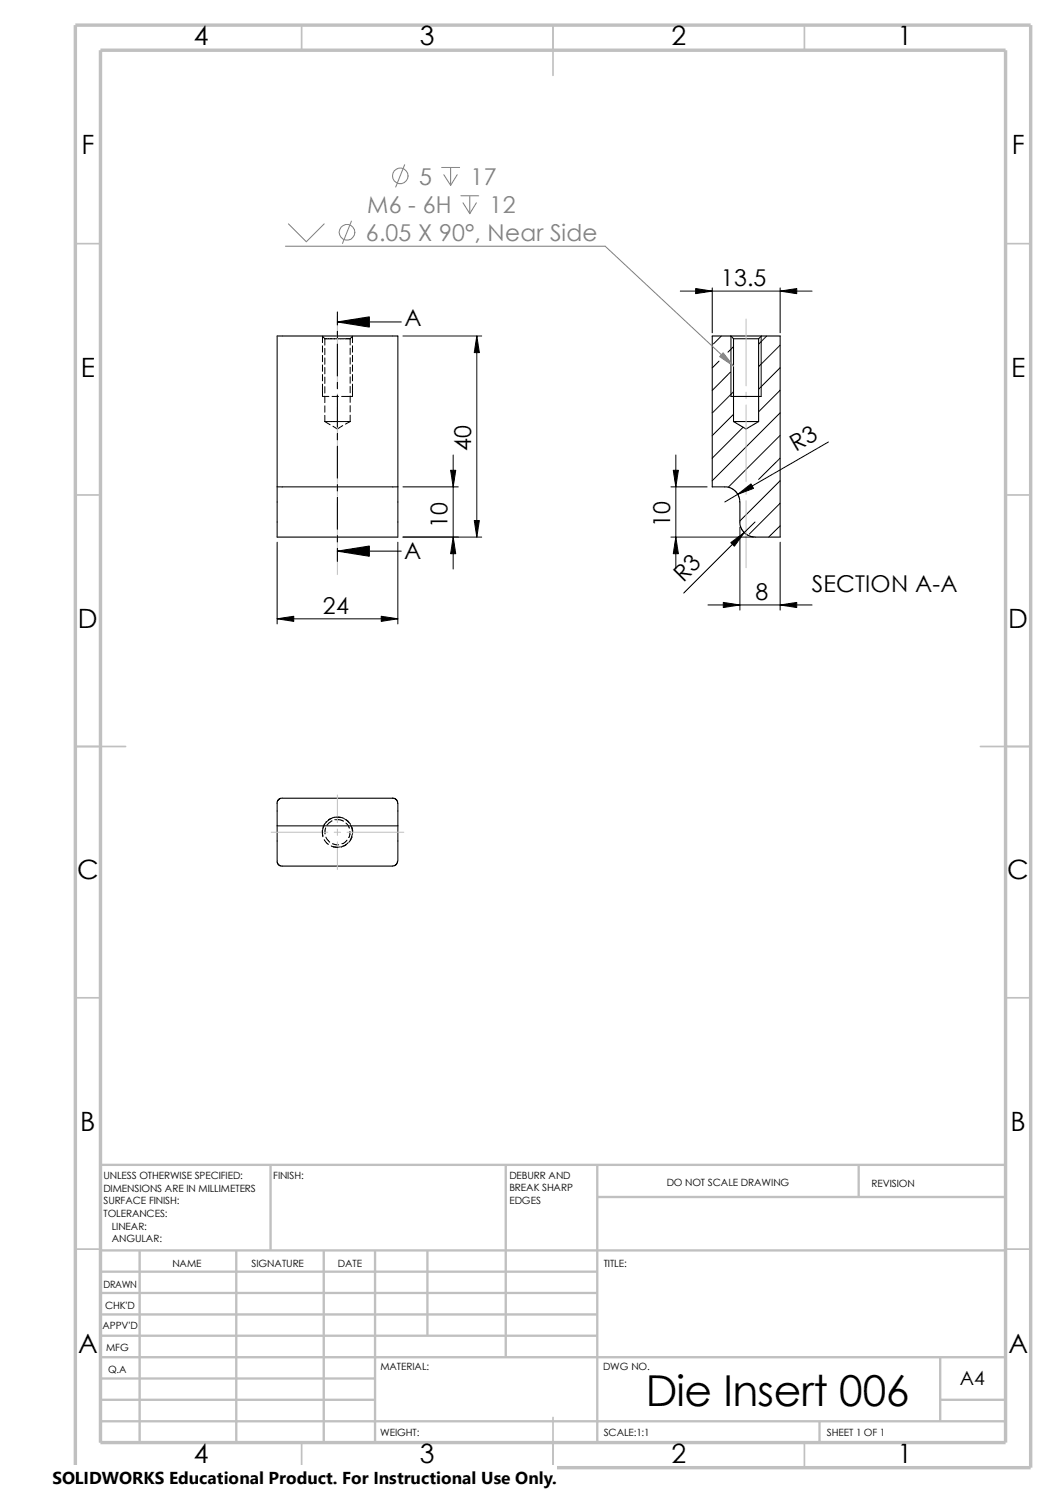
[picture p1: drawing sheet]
<svg xmlns="http://www.w3.org/2000/svg" width="210mm" height="297mm" viewBox="0 0 210 297" stroke-linecap="round" stroke-linejoin="round" font-family="sans-serif">
<g fill="none" stroke="#c0c0c0" stroke-width=".34">
<path d="M60 5v5M110 5v10M160 5v5M15 48.5h5M200 48.5h5M15 98.5h5M200 98.5h5M15 148.5h10M195 148.5h10M15 198.5h5M200 198.5h5M15 248.5h5"/>
<path d="M200 248.5h5M60 287v5M110 282v10M160 287v5"/>
</g>
<g fill="none" stroke="#c0c0c0" stroke-width=".47">
<path d="M53.8 231.7v17.1M100.6 231.7v38.3M118.8 238.1h81.2M118.8 231.7v55.3M170.8 231.7v6.4M200 231.7h-180v55.3M20 257.2h98.8M20 253h98.8M20 248.8h180M27.8 248.8v38.2M47 248.8v38.2M64.4 248.8v38.2"/>
<path d="M74.6 248.8v38.2M85 248.8v16.9M20 278.5h54.6M20 274.2h54.6M20 270h180M20 265.7h98.8M20 261.5h98.8M187 270v12.7M187 278.5h13M20 282.7h180M163 282.7v4.3"/>
</g>
<path d="M15 5h190v287h-190zM20 10h180v277h-180z" fill="none" stroke="#c0c0c0" stroke-width=".68" stroke-linecap="butt"/>
<g fill="none" stroke="#000" stroke-width=".2">
<path d="M135.3 57.9h26.2M141.6 57.3v8.9M155.2 57.3v8.9M64.1 66.8l.5 .6M64.1 66.9v1.3M64.1 68.8v1.3M64.1 70.7v1.3M64.1 72.6v1.3M64.1 74.5v1.3M64.1 76.4v2.5h1.3M64.6 67.4h3.8M64.6 67.4v1.3"/>
<path d="M64.6 69.3v1.3M64.6 71.2v1.3M64.6 73.1v1.3M64.6 75v1.3M64.6 76.9v1.3M64.6 78.8v1.3M66 78.9h1.3M68.5 67.4h1.1M69.6 67.4v1.2M69.6 69.3v1.2M69.6 71.2v1.2M69.6 73.1v1.2"/>
<path d="M69.6 75v1.2M69.6 76.9v1.2M69.6 78.8v1.3M70.1 66.9v1.3M70.1 68.8v1.3M70.1 70.7v1.3M70.1 72.6v1.3M70.1 74.5v1.3M70.1 76.4v2.5h-2.2M70.1 66.8l-.5 .6M80.1 66.8h15.7M94.8 66.8v40"/>
<path d="M143 71.8l-1.4 1.4M143.5 66.8l-1.6 1.6M145.3 74l-3.7 3.7M145.4 66.9v12M145.9 69l-1.1 1.1M145.9 77.9l-4.3 4.3M151.4 66.9v12M152.5 66.8l-1.6 1.7M155.2 68.7l-4.3 4.2M155.2 73.2l-4.3 4.2M155.2 77.6l-4.3 4.3M64.6 83.9h3.8"/>
<path d="M64.6 80.7v1.3M64.6 82.6v1.3M64.6 83.9l1.1 .6M68.2 84.7l-1.1 .6-.9-.5M68.5 83.9h1.1M69.6 80.7v1.3M69.6 82.6v1.3M69.6 83.9l-.9 .5M80.1 96.9h11M90.1 90.5v22.7M133.4 96.9h7.2M134.4 90.5v22.7"/>
<path d="M145.9 82.4l-4.3 4.3M147.8 85l-6.2 6.1M155.2 82.1l-13.6 13.5M155.2 86.6l-10.4 10.3M155.2 91.1l-4.3 4.3M155.2 95.6l-8 8M164.8 87.9l-20.7 12M55.1 107.9v16.2M79.1 107.9v16.2M80.1 106.8h15.7M133.4 106.8h16.5M147.2 104.9v16.5"/>
<path d="M150.2 103.8l-14.2 14.2M155.2 100.1l-6.2 6.2M155.2 104.6l-2.3 2.2M155.2 107.9v13.5M55.1 123.1h24M140.8 120.4h20.7M64.1 165.2l.1 1.3M64.5 167l.8 1M64.5 164v.2a2.94 2.94 0 0 0-.3 2.1M64.8 164.7l-.2 1.2M64.8 166.5l.8 1M65.9 168.3l1.2 .3"/>
<path d="M65.9 162.8a3.2 3.2 0 0 0-1.7 1.8M66 163.3l-1 .8M66.1 167.9l1.3 .2M66.3 168.4l.8 .2M66.5 162.6l-1.2 .5M66.5 162.6h.1M66.5 162.6h1.2M66.6 163.1h1.1l.6 .3M67.1 162.5l1.2 .3M67.6 168.5l-.5 .1M68.4 162.8l.9 .8M68.5 168.2l-.8 .3"/>
<path d="M68.5 168.2l-.3 .1M68.8 163.7l.5 .6 .2 .5M68.8 163.1l.9 .9M68.9 168l-.4 .2M69 167.1l-.5 .5-.5 .3M69.2 167.6l-.7 .6M69.6 165.4v.6l-.3 .6M69.7 164.1l.4 1.2M69.9 166.5l-.3 .6M70 164.6l.1 1.2M70 166.5v.1M70 166.6l-.6 1"/>
<path d="M70.1 165.9l-.2 .6"/>
</g>
<g fill="none" stroke="#000" stroke-width=".21">
<path d="M67.1 64.1h12.7M67.1 62.1v2.5M67.1 65.9v1.3M67.1 68.5v6.3M67.1 76.1v1.2M67.1 78.6v6.4M145.4 66.8h6M145.4 66.8h-3.8v30.1h3.2l1 .4 .8 .7 .5 1.4 .1 4.4M145.4 66.8l.5 .6M145.4 78.9h6M145.9 67.4v16.5M145.9 67.4h5"/>
<path d="M150.9 67.4v16.5M151.4 66.8h3.8v40h-5l-1.1-.1-.8-.4-.6-.7-.4-.8-.2-1M151.4 66.8l-.5 .6M55.1 96.9h24M55.1 96.9v-30.1h24v30.1M55.1 96.9v9.9h24v-9.9M67.1 86.2v1.3M67.1 88.8v6.3M67.1 96.4v1.3M67.1 98.9v6.4M145.9 83.9l2.5 1.4 2.5-1.4M145.9 83.9h5"/>
<path d="M67.1 109.6h12.7M67.1 106.6v1.2M67.1 109.1v2.6M55.1 159.8v4.5M78.1 158.8l.6 .1 .4 .6v4.8M78.1 158.8h-22.3l-.6 .4-.1 .6M55.1 164.3h24M55.1 164.3v7.3l.4 .6 .6 .1M79.1 171.3l-.4 .7-.6 .3h-22M79.1 164.3v7"/>
</g>
<g fill="none" stroke="#c0c0c0" stroke-width=".2">
<path d="M67.1 62.8v14.3M67.1 78.4v1.2M148.4 63.5v13.3M148.4 78v1.3M67.1 80.9v15.2M67.1 97.4v1.3M67.1 99.9v14.4M148.4 80.6v15.2M148.4 97.1v1.2M148.4 99.6v13.3M67.1 158.2v5.5M53.9 165.6h11.3"/>
<path d="M66.5 165.6h1.2M67.1 164.9v1.3M67.1 167.5v5.5M69 165.6h11.3"/>
</g>
<g fill="#000" stroke="#000" stroke-width=".2">
<path d="M138.3 57.4l3.3 .5-3.3 .5zM155.2 57.9l3.3-.5v1zM94.8 66.8l.5 3.3h-1zM89.6 93.6h1l-.5 3.3zM133.9 93.6h1l-.5 3.3zM146.7 98.3l2.7-2 .5 .9zM90.1 106.8l.5 3.4h-1zM94.3 103.5h1l-.5 3.3zM134.4 106.8l.5 3.4h-1zM145.3 107.9l2.7-1.9-2 2.7zM55.1 123.1l3.3-.5v1zM75.8 122.6l3.3 .5-3.3 .5z"/>
<path d="M143.8 119.8l3.4 .6-3.4 .5zM155.2 120.4l3.3-.6v1.1z"/>
</g>
<path d="M67.1 64.1l6.3-1.1v2.1zM67.1 109.6l6.3-1v2.1z" fill="#000" stroke="#000" stroke-width=".21"/>
<g fill="none" stroke="#808080" stroke-width=".2">
<path d="M80.5 32.8l-1.8 4.4M87.8 33.3h3.6M88.3 34.8l1.3 2.1M89.6 33.3v3.6M90.9 34.8l-1.3 2.1M91.7 38.9h3.5M93.4 38.9v3.6M56.8 49h63.6l25.5 23.8M57.4 44.5l3.5 3.6 3.6-3.6M69.9 44l-1.8 4.4M92.1 40.3l1.3 2.2M94.7 40.3l-1.3 2.2"/>
<circle cx="79.6" cy="35" r="1.55"/>
<circle cx="69" cy="46.2" r="1.56"/>
</g>
<path d="M143.8 70.2l2.1 2.6-2.8-1.8z" fill="#808080" stroke="#808080" stroke-width=".2"/>
<path d="M10.4 291.5h100.4v5.5h-100.4z" fill="#fff"/>
<text font-size="8.5" x="128.4" y="279.7">Die Insert 006</text>
<g font-size="5.3">
<text x="38.5" y="9">4</text>
<text x="83.5" y="9">3</text>
<text x="133.5" y="9">2</text>
<text x="178.5" y="9">1</text>
<text x="16.2" y="30.7">F</text>
<text x="201.2" y="30.7">F</text>
<text x="16" y="75">E</text>
<text x="201.1" y="75">E</text>
<text x="15.5" y="125">D</text>
<text x="200.5" y="125">D</text>
<text x="15.3" y="175">C</text>
<text x="200.3" y="175">C</text>
<text x="16" y="225">B</text>
<text x="201" y="225">B</text>
<text x="15.5" y="269.2">A</text>
<text x="200.5" y="269.2">A</text>
<text x="38.5" y="291">4</text>
<text x="83.5" y="291">3</text>
<text x="133.5" y="291">2</text>
<text x="178.5" y="291">1</text>
</g>
<g font-size="4.6" fill="#808080">
<text x="83.4" y="36.8">5</text>
<text x="93.6" y="36.8">17</text>
<text x="73" y="42.4">M6 - 6H</text>
<text x="97.4" y="42.4">12</text>
<text x="72.8" y="48">6.05 X 90°, Near Side</text>
</g>
<g font-size="4.6">
<text x="143.4" y="57">13.5</text>
<text x="80.4" y="64.9">A</text>
<text x="93.7" y="89.8" transform="rotate(-90 93.7 89.8)">40</text>
<text x="158.3" y="90" transform="rotate(-30 158.3 90)">R3</text>
<text x="89" y="105" transform="rotate(-90 89 105)">10</text>
<text x="133.3" y="104.9" transform="rotate(-90 133.3 104.9)">10</text>
<text x="80.4" y="111.3">A</text>
<text x="135.9" y="116" transform="rotate(-45 135.9 116)">R3</text>
<text x="150.2" y="119.4">8</text>
<text x="161.5" y="117.7">SECTION A-A</text>
<text x="64.2" y="122.2">24</text>
</g>
<text font-size="3.9" x="190.9" y="275.5">A4</text>
<text font-size="3.4" x="10.4" y="295.2">SOLIDWORKS Educational Product. For Instructional Use Only.</text>
<g font-size="2">
<text x="20.6" y="234.6">UNLESS OTHERWISE SPECIFIED:</text>
<text x="20.6" y="237.1">DIMENSIONS ARE IN MILLIMETERS</text>
<text x="20.6" y="239.6">SURFACE FINISH:</text>
<text x="54.4" y="234.6">FINISH:</text>
<text x="101.3" y="239.5">EDGES</text>
<text x="101.3" y="234.5">DEBURR AND</text>
<text x="101.3" y="237">BREAK SHARP</text>
<text x="132.6" y="236">DO NOT SCALE DRAWING</text>
<text x="173.3" y="236.2">REVISION</text>
<text x="20.6" y="242.1">TOLERANCES:</text>
<text x="22.2" y="244.6">LINEAR:</text>
<text x="22.2" y="247.1">ANGULAR:</text>
<text x="50" y="252">SIGNATURE</text>
<text x="67.2" y="252">DATE</text>
<text x="120.1" y="252">TITLE:</text>
<text x="20.6" y="256.2">DRAWN</text>
<text x="34.3" y="252.1">NAME</text>
<text x="20.9" y="260.4">CHK'D</text>
<text x="20.4" y="264.5">APPV'D</text>
<text x="21.1" y="268.8">MFG</text>
<text x="21.5" y="273.1">Q.A</text>
<text x="75.6" y="272.5">MATERIAL:</text>
<text x="119.9" y="272.5">DWG NO.</text>
<text x="75.6" y="285.6">WEIGHT:</text>
<text x="120.1" y="285.6">SCALE:1:1</text>
<text x="164.5" y="285.6">SHEET 1 OF 1</text>
</g>
</svg>
